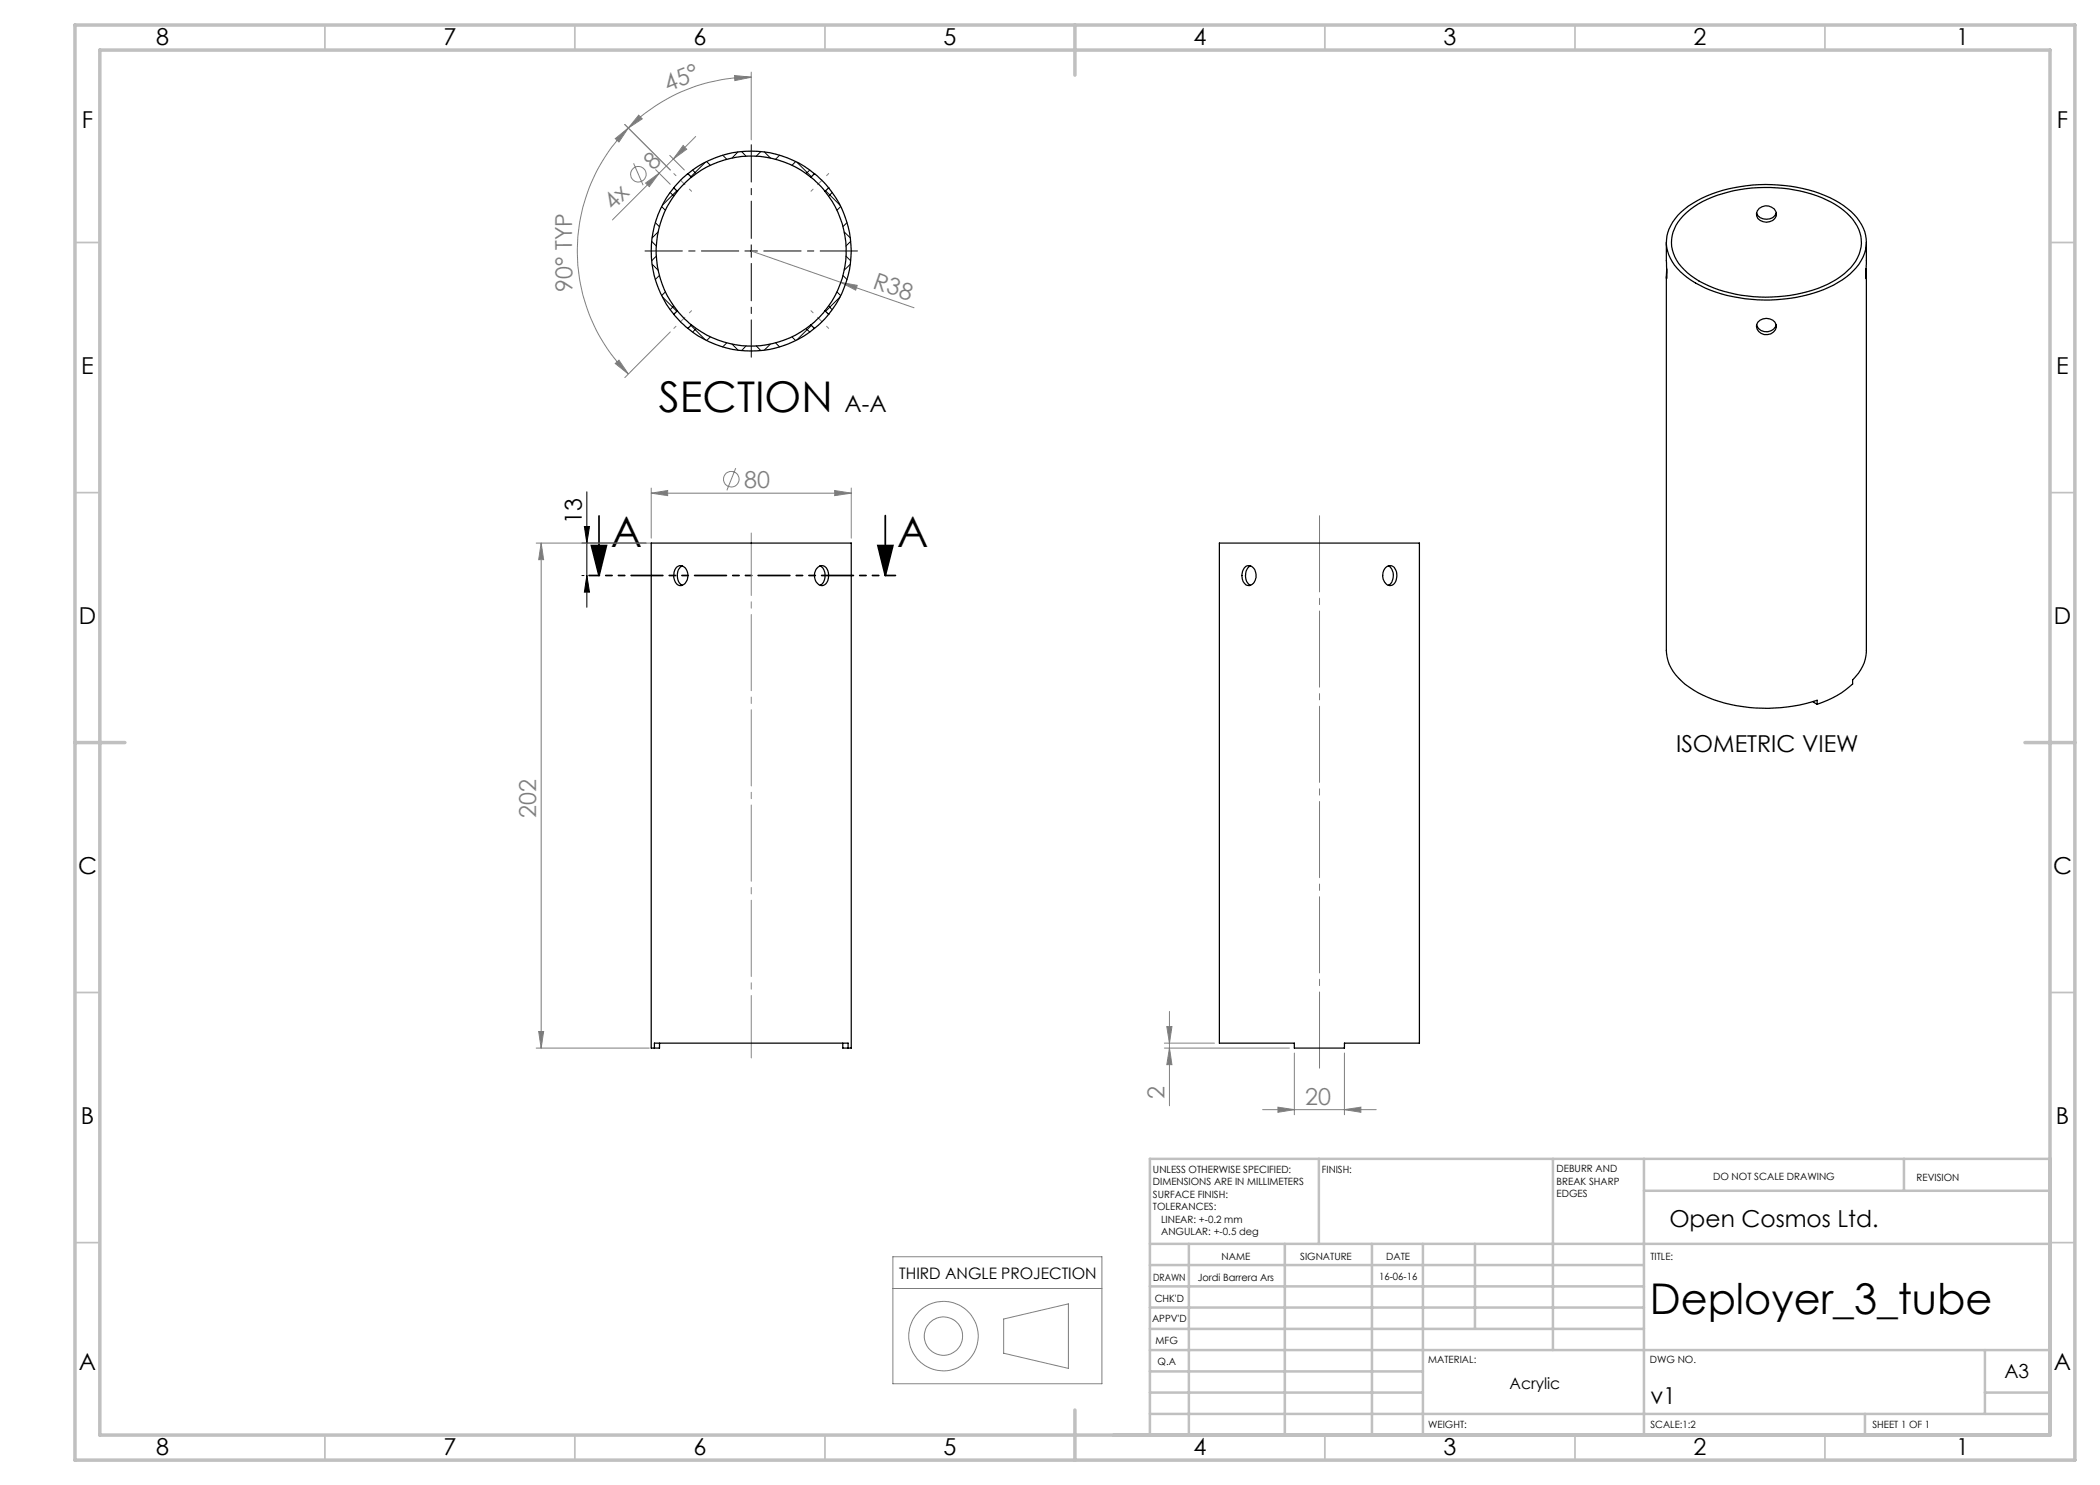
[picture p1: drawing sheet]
<svg xmlns="http://www.w3.org/2000/svg" width="420mm" height="297mm" viewBox="0 0 420 297" stroke-linecap="round" stroke-linejoin="round" font-family="sans-serif">
<g fill="none" stroke="#808080" stroke-width=".2">
<path d="M146.9 15.1l3.3 .3-3.2 .7zM150.2 15.4a34.7 34.7 0 0 0-24.5 10.2M150.2 14.4v13.6M123 27.7l2.7-2.1-1.9 2.8zM125 24.9l9.1 9.1M125.7 25.6a34.7 34.7 0 0 0 0 49.2M126.7 32.7l1.9 4.3M127.7 23l.7 .8-2.7 1.8zM129.1 36.6l2.7-2-1.9 2.7zM131.1 33.9l3 3M133.9 31.1l3 2.9M134.7 31.8l-12.2 12.2"/>
<path d="M136.6 29.1l.7 .7-2.6 2zM139.1 27.3l-4.4 4.5M150.2 50.2l18 6.3M168.2 56.5l3.3 .6-.4 .9zM168.2 56.5l14.6 5.1M123 72.7l.8-.7 1.9 2.8zM134.1 66.4l-9.1 9.1M130.2 98.6l3.3-.5v1zM130.2 97.6v10M130.2 98.6h40.1M147.1 93.6l-1.7 4.5M166.9 98.1l3.4 .5-3.4 .5z"/>
<path d="M170.3 97.6v10M107.2 108.6h23M108.2 108.6l.5 3.3h-1zM108.2 108.6v101M107.2 209.6h22.7M107.7 206.3h1l-.5 3.3zM232.9 209.6h25M232.9 208.6h10M233.4 205.3h1l-.5 3.3zM233.9 209.6l.5 3.3h-1zM233.9 202.3v18.9M258.9 210.6v12.4"/>
<path d="M268.9 210.6v12.4M252.5 221.9h22.7M255.6 221.4l3.3 .5-3.3 .6zM268.9 221.9l3.3-.5v1.1zM178.6 257.7h41.8M178.6 251.4h41.8v25.4h-41.8zM200.7 263.8l13-3v12.9l-13-3.1z"/>
<circle cx="127.7" cy="34.8" r="1.55"/>
<circle cx="146.3" cy="95.8" r="1.55"/>
<circle cx="188.7" cy="267.2" r="6.9"/>
<circle cx="188.7" cy="267.2" r="3.8"/>
</g>
<path d="M118.3 109.1h3l-1.5 6zM119.8 103.2v11.9M175.6 109.1h3l-1.5 6zM177.1 103.1v12" fill="none" stroke="#000" stroke-width=".35"/>
<path d="M149 50.2h2.5M150.2 49v2.5M117.4 98.4v23.1M116.4 108.6h12.8M116.4 115.1h.4M116.9 105.3h1l-.5 3.3zM117.4 115.1l.5 3.3h-1z" fill="none" stroke="#000" stroke-width=".2"/>
<path d="M147.8 50.2h-18.8M150.3 47.7v-18.8M150.3 52.7v18.7M152.8 50.2h18.7" fill="none" stroke="#000" stroke-width=".2" stroke-dasharray="15.2 1.3 1.3 1.3" stroke-dashoffset="7.8"/>
<path d="M179.1 115.1h-61.3" fill="none" stroke="#000" stroke-width=".35" stroke-dasharray="6.3 1.3 1.3 1.3 1.3 1.3" stroke-dashoffset="4.3"/>
<path d="M134.8 34.7l3.5 3.5M165.7 34.7l-3.5 3.5M134.8 65.7l3.5-3.6M162.2 62.1l3.5 3.6" fill="none" stroke="#808080" stroke-width=".2" stroke-dasharray="15.2 1.3 1.3 1.3" stroke-dashoffset="14.6"/>
<path d="M263.9 214v-111.2" fill="none" stroke="#808080" stroke-width=".2" stroke-dasharray="15.2 1.3 1.3 1.3" stroke-dashoffset="-.3"/>
<path d="M150.3 106.6v105" fill="none" stroke="#808080" stroke-width=".2" stroke-dasharray="15.2 1.3 1.3 1.3" stroke-dashoffset="2.7"/>
<g fill="none" stroke="#c0c0c0" stroke-width=".35">
<path d="M65 5v5M115 5v5M165 5v5M265 5v5M315 5v5M365 5v5M15 48.5h5M410 48.5h5M15 98.5h5M410 98.5h5M15 198.5h5M410 198.5h5"/>
<path d="M15 248.5h5M410 248.5h5M65 287v5M115 287v5M165 287v5M265 287v5M315 287v5M365 287v5"/>
</g>
<g fill="none" stroke="#c0c0c0" stroke-width=".5">
<path d="M263.8 231.8v17M310.6 231.8v38.2M328.8 231.8v55.2M328.8 238.2h81.2M380.8 231.8v6.4M410 231.8h-180v55.2M230 248.8h180M230 257.3h98.8M230 253h98.8M237.8 248.8v38.2M257 248.8v38.2M274.4 248.8v38.2"/>
<path d="M284.6 248.8v38.2M295 248.8v17M230 265.8h98.8M230 261.5h98.8M230 278.5h54.6M230 274.3h54.6M230 270h180M397 278.5h13M397 270v12.8M230 282.8h180M373 282.8v4.2"/>
</g>
<path d="M15 5h400v287h-400zM20 10h390v277h-390zM215 5v10M15 148.5h10M405 148.5h10M215 282v10" fill="none" stroke="#c0c0c0" stroke-width=".7"/>
<g fill="#000">
<path d="M116.9 105.3h1l-.5 3.3zM117.4 115.1l.5 3.3h-1z"/>
<path d="M175.6 109.1h3l-1.5 6zM118.3 109.1h3l-1.5 6z"/>
</g>
<g fill="#808080">
<path d="M168.2 56.5l3.3 .6-.4 .9z"/>
<path d="M146.9 15.1l3.3 .3-3.2 .7zM127.7 23l.7 .8-2.7 1.8z"/>
<path d="M129.1 36.6l2.7-2-1.9 2.7zM136.6 29.1l.7 .7-2.6 2z"/>
<path d="M233.9 209.6l.5 3.3h-1zM233.4 205.3h1l-.5 3.3z"/>
<path d="M108.2 108.6l.5 3.3h-1zM107.7 206.3h1l-.5 3.3z"/>
<path d="M123 27.7l2.7-2.1-1.9 2.8zM123 72.7l.8-.7 1.9 2.8z"/>
<path d="M130.2 98.6l3.3-.5v1zM166.9 98.1l3.4 .5-3.4 .5z"/>
<path d="M255.6 221.4l3.3 .5-3.3 .6zM268.9 221.9l3.3-.5v1.1z"/>
</g>
<g fill="none" stroke="#000" stroke-width=".25">
<path d="M134.8 37.6a20 20 0 0 0 0 25.3M134.8 37.6l.7 .7M135.5 38.3a18.9 18.9 0 0 0 0 23.9M137.6 34.7l-1 .9-1.8 2M137.6 34.7a20 20 0 0 1 25.3 0M137.6 34.7l.7 .8M138.3 35.5l-2.8 2.8M138.3 35.5a18.9 18.9 0 0 1 23.9 0M162.2 35.5l1.5 1.3 1.3 1.5M162.9 34.7l1.5 1.4 1.3 1.5M162.9 34.7l-.7 .8M165 38.3a18.9 18.9 0 0 1 0 23.9"/>
<path d="M165.7 37.6a20 20 0 0 1 0 25.3M165.7 37.6l-.7 .7M333.3 55.4v74.7a9.1 9.1 0 0 0 4.6 7.3 28.9 28.9 0 0 0 19.6 4l2.4-.4 3.5-1v.9M333.3 48.5v7.2v-1.9M335.6 43.1a21.4 21.4 0 0 1 12.5-5.8 30.4 30.4 0 0 1 19.8 3.3 10.2 10.2 0 0 1 5.3 7.2 8.3 8.3 0 0 1-3.2 7 25.7 25.7 0 0 1-15.9 5.2 27.6 27.6 0 0 1-16.6-4.5 8.6 8.6 0 0 1-4.1-8.2 9.3 9.3 0 0 1 2.2-4.2zM336.7 43.1a20.4 20.4 0 0 1 11.3-5.2 29.1 29.1 0 0 1 19.1 3.1 9.6 9.6 0 0 1 5.2 7 8.1 8.1 0 0 1-3.4 6.7 25.2 25.2 0 0 1-15.8 4.7 25.8 25.8 0 0 1-14.9-4.3 8.3 8.3 0 0 1-3.9-7.3 8.1 8.1 0 0 1 2.4-4.7zM351.3 42.6a2.16 2.16 0 0 0 2 1.2 2.16 2.16 0 0 0 1.9-1.2M351.9 41.7a2.02 2.02 0 0 1 2.2-.4 2.02 2.02 0 0 1 1.1 1.9 2.17 2.17 0 0 1-1.9 1.2 2.17 2.17 0 0 1-2-1.2v-.5l.2-.5zM373.3 48.5l-.1 7.3v-2M373.3 55.4v74.7a8 8 0 0 1-2.8 5.9v.8a18.8 18.8 0 0 1-7.1 4.1M134.8 62.9l1.4 1.6 1.4 1.2M135.5 62.2l1.4 1.6 1.4 1.2"/>
<path d="M135.5 62.2l-.7 .7M137.6 65.7a20 20 0 0 0 25.3 0M138.3 65a18.9 18.9 0 0 0 23.9 0M138.3 65l-.7 .7M162.2 65l.7 .7M165 62.2l-1.2 1.3-1.6 1.5M165 62.2l.7 .7M165.7 62.9l-1.6 1.8-1.2 1M351.3 64.9a2.05 2.05 0 0 0 2 1.5 2.05 2.05 0 0 0 1.9-1.5M351.6 64.4a2.21 2.21 0 0 1 3.6 .5 1.92 1.92 0 0 1-.9 1.8 1.92 1.92 0 0 1-2.1 0 1.53 1.53 0 0 1-.6-2.3zM135.4 113.4a1.42 1.42 0 0 1 2.1 1.3 1.84 1.84 0 0 1-1.7 2.4 2.49 2.49 0 0 1-.4-3.7zM136.5 113.2a2.4 2.4 0 0 0 0 3.8"/>
<path d="M163.6 113.4a1.25 1.25 0 0 1 1.3-.1 1.25 1.25 0 0 1 .7 1.1 2.07 2.07 0 0 1-1.2 2.7 2.09 2.09 0 0 1-1.1-3.3zM164 113.2a2.4 2.4 0 0 1 0 3.8M243.9 108.6h40v100h-15v1h-10v-1h-15zM248.9 113.6a1.33 1.33 0 0 1 1.4-.3 1.33 1.33 0 0 1 .8 1.2 1.86 1.86 0 0 1-1.7 2.6 2.43 2.43 0 0 1-.5-3.5zM250.1 113.2a2.4 2.4 0 0 0 0 3.8M277.2 113.4a1.23 1.23 0 0 1 2.1 .9 2.08 2.08 0 0 1-1.3 2.8 2.13 2.13 0 0 1-1-3.4zM277.7 113.2a2.4 2.4 0 0 1 0 3.8M362.7 140.3v.1l.7 .5M130.9 209.6h-.7v-101h40.1v101h-.7M130.9 209.6v-1h38.7v1M131.9 208.6v1h-1M168.6 208.6v1h1"/>
</g>
<g fill="none" stroke="#000" stroke-width=".2">
<path d="M134 38.5l.8 .7M135.4 38.2l-2.9 2.9M138.5 34l.7 .7M141.1 32.5l-2.9 2.8M141.3 32.3l.8 .8M144.5 31l.8 .9M147.6 30.4l-1.2 1.2M148.3 30.3l.9 1M152.2 30.3l-1 1M152.9 30.4l1.2 1.2M155.9 31l-.8 .9M159.1 32.3l-.7 .8"/>
<path d="M159.4 32.5l2.9 2.8M162 34l-.8 .7M165.1 38.2l2.9 2.9M166.4 38.5l-.7 .7M130.3 48.3l1 .9M130.4 52.8l1.2 1.2M131.1 44.5l.8 .8M131.3 51.2l-1 1M131.6 46.4l-1.2 1.2M131.9 55.1l-.8 .8M132.3 41.3l.8 .7M132.5 59.4l2.9 2.9"/>
<path d="M133.1 58.4l-.8 .7M167.4 58.4l.7 .7M168 59.4l-2.9 2.9M168.1 41.3l-.7 .7M168.6 55.1l.8 .8M168.8 46.4l1.3 1.2M169.2 51.2l.9 1M169.4 44.5l-.8 .8M170.1 52.8l-1.3 1.2M170.1 48.3l-.9 .9M134.8 61.2l-.8 .7M138.2 65.1l2.9 2.9"/>
<path d="M139.2 65.7l-.7 .7M142.1 67.4l-.8 .7M145.3 68.6l-.8 .8M146.4 68.8l1.2 1.2M149.2 69.2l-.9 .9M151.2 69.2l1 .9M154.1 68.8l-1.2 1.2M155.1 68.6l.8 .8M158.4 67.4l.7 .7M161.2 65.7l.8 .7M162.3 65.1l-2.9 2.9M165.7 61.2l.7 .7"/>
</g>
<g font-size="8.5">
<text x="131.8" y="82.4">SECTION</text>
<text x="122.1" y="109.3">A</text>
<text x="179.4" y="109.3">A</text>
<text x="330" y="262.8">Deployer_3_tube</text>
</g>
<g font-size="4.7">
<text x="31.2" y="9">8</text>
<text x="88.7" y="9">7</text>
<text x="138.7" y="9">6</text>
<text x="188.7" y="9">5</text>
<text x="238.7" y="9">4</text>
<text x="288.7" y="9">3</text>
<text x="338.7" y="9">2</text>
<text x="391.2" y="9">1</text>
<text x="16.4" y="25.5">F</text>
<text x="411.4" y="25.5">F</text>
<text x="16.2" y="74.7">E</text>
<text x="411.2" y="74.7">E</text>
<text x="168.9" y="82.4">A-A</text>
<text x="116.4" y="104.8" transform="rotate(-90 116.4 104.8)">13</text>
<text x="15.8" y="124.7">D</text>
<text x="410.8" y="124.7">D</text>
<text x="335.2" y="150.4">ISOMETRIC VIEW</text>
<text x="15.6" y="174.7">C</text>
<text x="410.6" y="174.7">C</text>
<text x="16.2" y="224.7">B</text>
<text x="411.2" y="224.7">B</text>
<text x="333.9" y="245.3">Open Cosmos Ltd.</text>
<text x="15.8" y="274">A</text>
<text x="410.8" y="274">A</text>
<text x="330.1" y="280.7">v1</text>
<text x="31.2" y="291">8</text>
<text x="88.7" y="291">7</text>
<text x="138.7" y="291">6</text>
<text x="188.7" y="291">5</text>
<text x="238.7" y="291">4</text>
<text x="288.7" y="291">3</text>
<text x="338.7" y="291">2</text>
<text x="391.2" y="291">1</text>
</g>
<g font-size="4.7" fill="#808080">
<text x="133.6" y="18.3" transform="rotate(-22 133.6 18.3)">45°</text>
<text x="130.7" y="34.2" transform="rotate(-45 130.7 34.2)">8</text>
<text x="122.7" y="42.3" transform="rotate(-45 122.7 42.3)">4x</text>
<text x="114.5" y="58.4" transform="rotate(-90 114.5 58.4)">90° TYP</text>
<text x="174.4" y="57.5" transform="rotate(19 174.4 57.5)">R38</text>
<text x="148.8" y="97.5">80</text>
<text x="107.2" y="163.6" transform="rotate(-90 107.2 163.6)">202</text>
<text x="232.9" y="219.8" transform="rotate(-90 232.9 219.8)">2</text>
<text x="261.1" y="220.9">20</text>
</g>
<text font-size="3.9" x="400.9" y="275.5">A3</text>
<g font-size="3.2">
<text x="179.8" y="255.7">THIRD ANGLE PROJECTION</text>
<text x="301.9" y="277.9">Acrylic</text>
</g>
<g font-size="2">
<text x="230.6" y="234.6">UNLESS OTHERWISE SPECIFIED:</text>
<text x="230.6" y="237.1">DIMENSIONS ARE IN MILLIMETERS</text>
<text x="230.6" y="239.6">SURFACE FINISH:</text>
<text x="264.4" y="234.6">FINISH:</text>
<text x="311.3" y="234.5">DEBURR AND</text>
<text x="311.3" y="237">BREAK SHARP</text>
<text x="311.3" y="239.5">EDGES</text>
<text x="342.6" y="236">DO NOT SCALE DRAWING</text>
<text x="383.3" y="236.2">REVISION</text>
<text x="230.6" y="242.1">TOLERANCES:</text>
<text x="232.2" y="244.6">LINEAR: +-0.2 mm</text>
<text x="232.2" y="247.1">ANGULAR: +-0.5 deg</text>
<text x="244.3" y="252">NAME</text>
<text x="260" y="251.9">SIGNATURE</text>
<text x="277.2" y="251.9">DATE</text>
<text x="330.1" y="251.9">TITLE:</text>
<text x="230.6" y="256.1">DRAWN</text>
<text x="239.5" y="256.1">Jordi Barrera Ars</text>
<text x="275.8" y="255.9">16-06-16</text>
<text x="230.9" y="260.3">CHK'D</text>
<text x="230.4" y="264.4">APPV'D</text>
<text x="231.1" y="268.8">MFG</text>
<text x="231.5" y="273">Q.A</text>
<text x="285.6" y="272.5">MATERIAL:</text>
<text x="330" y="272.5">DWG NO.</text>
<text x="285.6" y="285.5">WEIGHT:</text>
<text x="330.1" y="285.6">SCALE:1:2</text>
<text x="374.5" y="285.6">SHEET 1 OF 1</text>
</g>
</svg>
